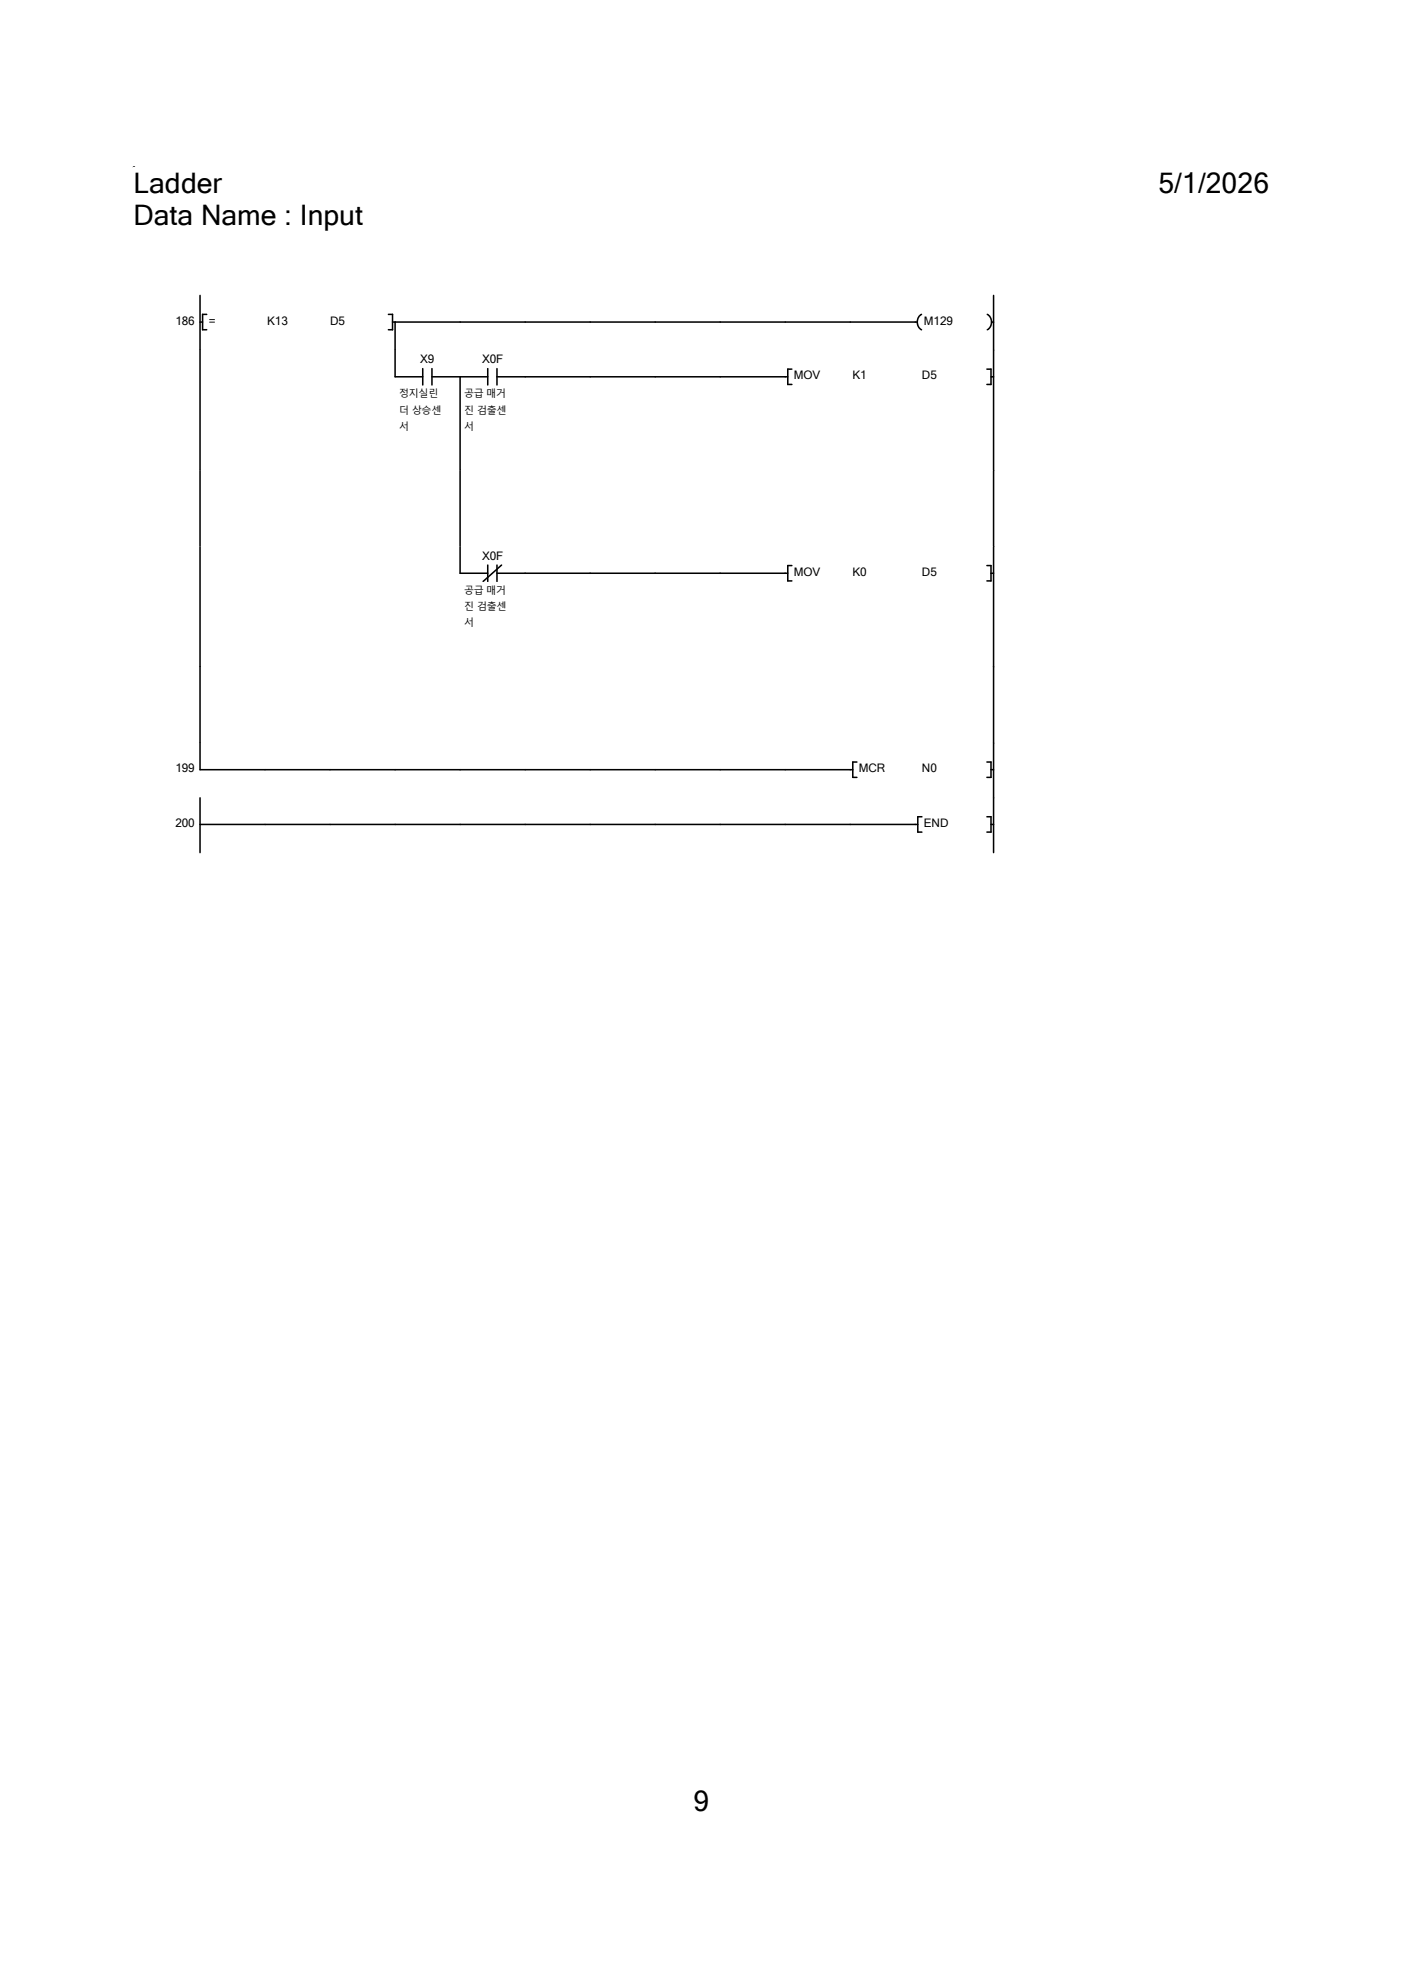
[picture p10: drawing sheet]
<svg xmlns="http://www.w3.org/2000/svg" width="210mm" height="297mm" viewBox="0 0 210 297" stroke-linecap="round" stroke-linejoin="round" font-family="sans-serif">
<path d="M29.9 48.2h.4M30.9 47.1h-.6v2.3h.6" fill="none" stroke="#000" stroke-width=".23"/>
<g fill="#fff">
<path d="M31.2 47h1.1v2h-1.1z"/>
<path d="M40 47h3.1v2h-3.1z"/>
<path d="M49.4 47h2.2v2h-2.2z"/>
</g>
<path d="M29.9 44.3v8.2M58.1 47.1h.7v2.3h-.7M58.8 48.2h78.5M59.1 48.2v4.3M137.9 47.1a1.37 1.37 0 0 0 0 2.3" fill="none" stroke="#000" stroke-width=".23"/>
<path d="M138.3 47h4.4v2h-4.4z" fill="#fff"/>
<path d="M147.8 47.1a1.37 1.37 0 0 1 0 2.3M148.4 48.2h.3M148.7 44.3v8.2" fill="none" stroke="#000" stroke-width=".23"/>
<path d="M20 52.5h97.6v18h-97.6z" fill-rule="evenodd" fill="#fff"/>
<path d="M117.6 52.5h31.2v18h-31.2z" fill="#fff"/>
<path d="M29.9 52.5v18" fill="none" stroke="#000" stroke-width=".23"/>
<path d="M62.9 52.7h2.1v2h-2.1z" fill="#fff"/>
<path d="M59.1 56.4h4.2M63.3 55.2v2.5M64.7 56.4h4.2M64.7 55.2v2.5" fill="none" stroke="#000" stroke-width=".23"/>
<g fill="#fff">
<path d="M59.8 57.8h5.8v2h-5.8z"/>
<path d="M59.8 60.3h6.3v2h-6.3z"/>
<path d="M59.8 62.7h1.5v2h-1.5z"/>
</g>
<path d="M59.1 52.5v3.9" fill="none" stroke="#000" stroke-width=".23"/>
<path d="M72.2 52.7h3.2v2h-3.2z" fill="#fff"/>
<path d="M68.9 56.4h4.1M73 55.2v2.5M74.4 56.4h4.2M74.4 55.2v2.5" fill="none" stroke="#000" stroke-width=".23"/>
<g fill="#fff">
<path d="M69.5 57.8h6.3v2h-6.3z"/>
<path d="M69.5 60.3h6.3v2h-6.3z"/>
<path d="M69.5 62.7h1.5v2h-1.5z"/>
</g>
<path d="M68.9 56.4v14.1M78.6 56.4h39.3M118.5 55.3h-.6v2.3h.6" fill="none" stroke="#000" stroke-width=".23"/>
<g fill="#fff">
<path d="M118.8 55.2h4v2h-4z"/>
<path d="M127.6 55.2h2.1v2h-2.1z"/>
<path d="M138 55.2h2.3v2h-2.3z"/>
</g>
<path d="M147.7 55.3h.6v2.3h-.6M148.3 56.4h.4M148.7 52.5v18" fill="none" stroke="#000" stroke-width=".23"/>
<path d="M20 70.5h117v11.4h-117z" fill-rule="evenodd" fill="#fff"/>
<path d="M137 70.5h11.8v11.4h-11.8z" fill="#fff"/>
<path d="M29.9 70.5v11.4M68.9 70.5v11.4M148.7 70.5v11.4" fill="none" stroke="#000" stroke-width=".23"/>
<path d="M20 81.9h97.6v18h-97.6z" fill-rule="evenodd" fill="#fff"/>
<path d="M117.6 81.9h31.2v18h-31.2z" fill="#fff"/>
<path d="M29.9 81.9v18" fill="none" stroke="#000" stroke-width=".23"/>
<path d="M72.2 82.2h3.2v2h-3.2z" fill="#fff"/>
<path d="M68.9 85.9h4.1M73 84.6v2.5M74.4 85.9h4.2M74.4 84.6v2.5M75.1 84.6l-2.8 2.5" fill="none" stroke="#000" stroke-width=".23"/>
<g fill="#fff">
<path d="M69.5 87.2h6.3v2h-6.3z"/>
<path d="M69.5 89.7h6.3v2h-6.3z"/>
<path d="M69.5 92.2h1.5v1.9h-1.5z"/>
</g>
<path d="M68.9 81.9v4M78.6 85.9h39.3M118.5 84.7h-.6v2.3h.6" fill="none" stroke="#000" stroke-width=".23"/>
<g fill="#fff">
<path d="M118.8 84.6h4v2h-4z"/>
<path d="M127.6 84.6h2.1v2h-2.1z"/>
<path d="M138 84.6h2.3v2h-2.3z"/>
</g>
<path d="M147.7 84.7h.6v2.3h-.6M148.3 85.9h.4M148.7 81.9v18" fill="none" stroke="#000" stroke-width=".23"/>
<path d="M20 99.9h117v11.4h-117z" fill-rule="evenodd" fill="#fff"/>
<path d="M137 99.9h11.8v11.4h-11.8z" fill="#fff"/>
<path d="M29.9 99.9v11.4M148.7 99.9v11.4" fill="none" stroke="#000" stroke-width=".23"/>
<path d="M20 111.3h128.8v8.2h-128.8z" fill-rule="evenodd" fill="#fff"/>
<path d="M26.2 114.1h3.4v2h-3.4z" fill="#fff"/>
<path d="M29.9 111.3v4h97.8M128.3 114.1h-.6v2.3h.6" fill="none" stroke="#000" stroke-width=".23"/>
<g fill="#fff">
<path d="M128.6 114h3.9v2h-3.9z"/>
<path d="M138 114h2.3v2h-2.3z"/>
</g>
<path d="M147.7 114.1h.6v2.3h-.6M148.3 115.3h.4M148.7 111.3v8.2" fill="none" stroke="#000" stroke-width=".23"/>
<g fill="#fff">
<path d="M20 119.5h117v8.2h-117z" fill-rule="evenodd"/>
<path d="M137 119.5h11.8v8.2h-11.8zM26.2 122.3h3.4v1.9h-3.4z" fill-rule="evenodd"/>
</g>
<path d="M29.9 119.5v8.2M29.9 123.5h107.5M138 122.3h-.6v2.3h.6" fill="none" stroke="#000" stroke-width=".23"/>
<path d="M138.3 122.3h3.7v1.9h-3.7z" fill="#fff"/>
<path d="M20 25h.1M148.7 119.5v8.2M147.7 122.3h.6v2.3h-.6M148.3 123.5h.4" fill="none" stroke="#000" stroke-width=".23"/>
<g fill="#fff">
<path d="M20 25h13.2v4.8h-13.2z"/>
<path d="M173.4 25h16.6v4.8h-16.6z"/>
<path d="M20 29.8h34.4v4.7h-34.4z"/>
<path d="M103.8 267.3h2.4v4.7h-2.4z"/>
</g>
<g font-size="4.2">
<text x="20" y="28.9">Ladder</text>
<text x="173.4" y="28.9">5/1/2026</text>
<text x="20" y="33.7">Data Name : Input</text>
<text x="103.8" y="271.2">9</text>
</g>
<g font-size="1.8">
<text x="26.2" y="48.6">186</text>
<text x="31.2" y="48.6">=</text>
<text x="40" y="48.6">K13</text>
<text x="49.4" y="48.6">D5</text>
<text x="138.3" y="48.6">M129</text>
<text x="62.9" y="54.4">X9</text>
<text x="72.2" y="54.4">X0F</text>
<text x="118.8" y="56.8">MOV</text>
<text x="127.6" y="56.8">K1</text>
<text x="138" y="56.8">D5</text>
<text x="72.2" y="83.8">X0F</text>
<text x="118.8" y="86.2">MOV</text>
<text x="127.6" y="86.2">K0</text>
<text x="138" y="86.2">D5</text>
<text x="26.2" y="115.7">199</text>
<text x="128.6" y="115.7">MCR</text>
<text x="138" y="115.7">N0</text>
<text x="26.2" y="123.9">200</text>
<text x="138.3" y="123.9">END</text>
</g>
<g font-size="1.5">
<text x="59.8" y="59.5">정지실린</text>
<text x="69.5" y="59.5">공급 매거</text>
<text x="59.8" y="61.9">더 상승센</text>
<text x="59.8" y="64.4">서</text>
<text x="69.5" y="61.9">진 검출센</text>
<text x="69.5" y="64.4">서</text>
<text x="69.5" y="88.9">공급 매거</text>
<text x="69.5" y="91.4">진 검출센</text>
<text x="69.5" y="93.8">서</text>
</g>
</svg>
